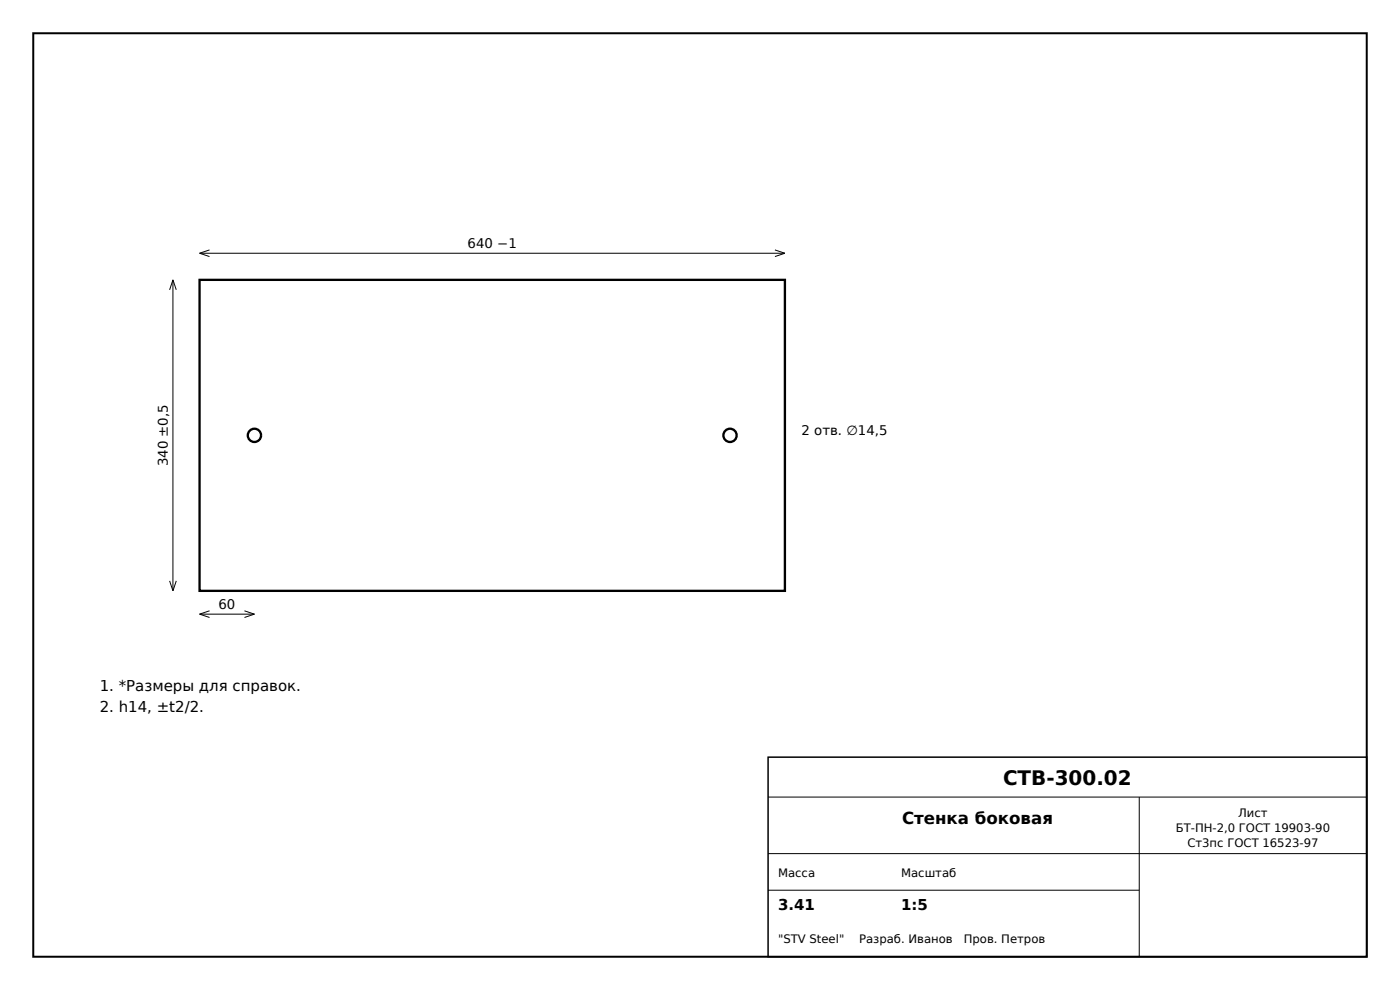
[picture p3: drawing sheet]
<svg xmlns="http://www.w3.org/2000/svg" width="297mm" height="210mm" viewBox="0 0 297 210" stroke-linecap="round" stroke-linejoin="round" font-family="sans-serif">
<g fill="none" stroke="#000" stroke-width=".49">
<path d="M42.3 59.4h124.2v65.9h-124.2z"/>
<circle cx="54" cy="92.3" r="1.41"/>
<circle cx="154.9" cy="92.3" r="1.41"/>
</g>
<g fill="none" stroke="#000" stroke-width=".21">
<path d="M36.7 59.4v65.9M36.7 59.4l.7 2.1M36.7 59.4l-.7 2.1M42.3 53.7h124.2M42.3 53.7l2.1 .7M44.4 53l-2.1 .7M164.4 53l2.1 .7M166.5 53.7l-2.1 .7M36 123.2l.7 2.1M37.4 123.2l-.7 2.1M42.3 130.3h11.7M42.3 130.3l2.1 .7"/>
<path d="M44.4 129.6l-2.1 .7M51.9 129.6l2.1 .7M54 130.3l-2.1 .7M162.9 169.1h127M241.7 169.1v33.8M162.9 181.1h127M162.9 188.8h78.8"/>
</g>
<path d="M7.1 7.1h282.8v195.8h-282.8z" fill="none" stroke="#000" stroke-width=".42"/>
<path d="M162.9 160.6h127v42.3h-127z" fill="none" stroke="#000" stroke-width=".32"/>
<text font-size="4.2" x="212.8" y="166.6">СТВ-300.02</text>
<text font-size="3.5" x="191.4" y="174.7">Стенка боковая</text>
<g font-size="3.2">
<text x="21.2" y="146.5">1. *Размеры для справок.</text>
<text x="21.2" y="151.1">2. h14, ±t2/2.</text>
<text x="165.1" y="193.1">3.41</text>
<text x="191.2" y="193.1">1:5</text>
</g>
<g font-size="2.8">
<text x="99.2" y="52.7">640 −1</text>
<text x="170" y="92.3">2 отв. ∅14,5</text>
<text x="35.6" y="98.9" transform="rotate(-90 35.6 98.9)">340 ±0,5</text>
<text x="46.4" y="129.2">60</text>
</g>
<g font-size="2.5">
<text x="262.7" y="173.3">Лист</text>
<text x="249.4" y="176.5">БТ-ПН-2,0 ГОСТ 19903-90</text>
<text x="251.9" y="179.7">Ст3пс ГОСТ 16523-97</text>
<text x="165.1" y="186">Масса</text>
<text x="191.2" y="186">Масштаб</text>
<text x="165.1" y="200.1">&quot;STV Steel&quot;</text>
<text x="182.3" y="200.1">Разраб. Иванов</text>
<text x="204.5" y="200.1">Пров. Петров</text>
</g>
</svg>
